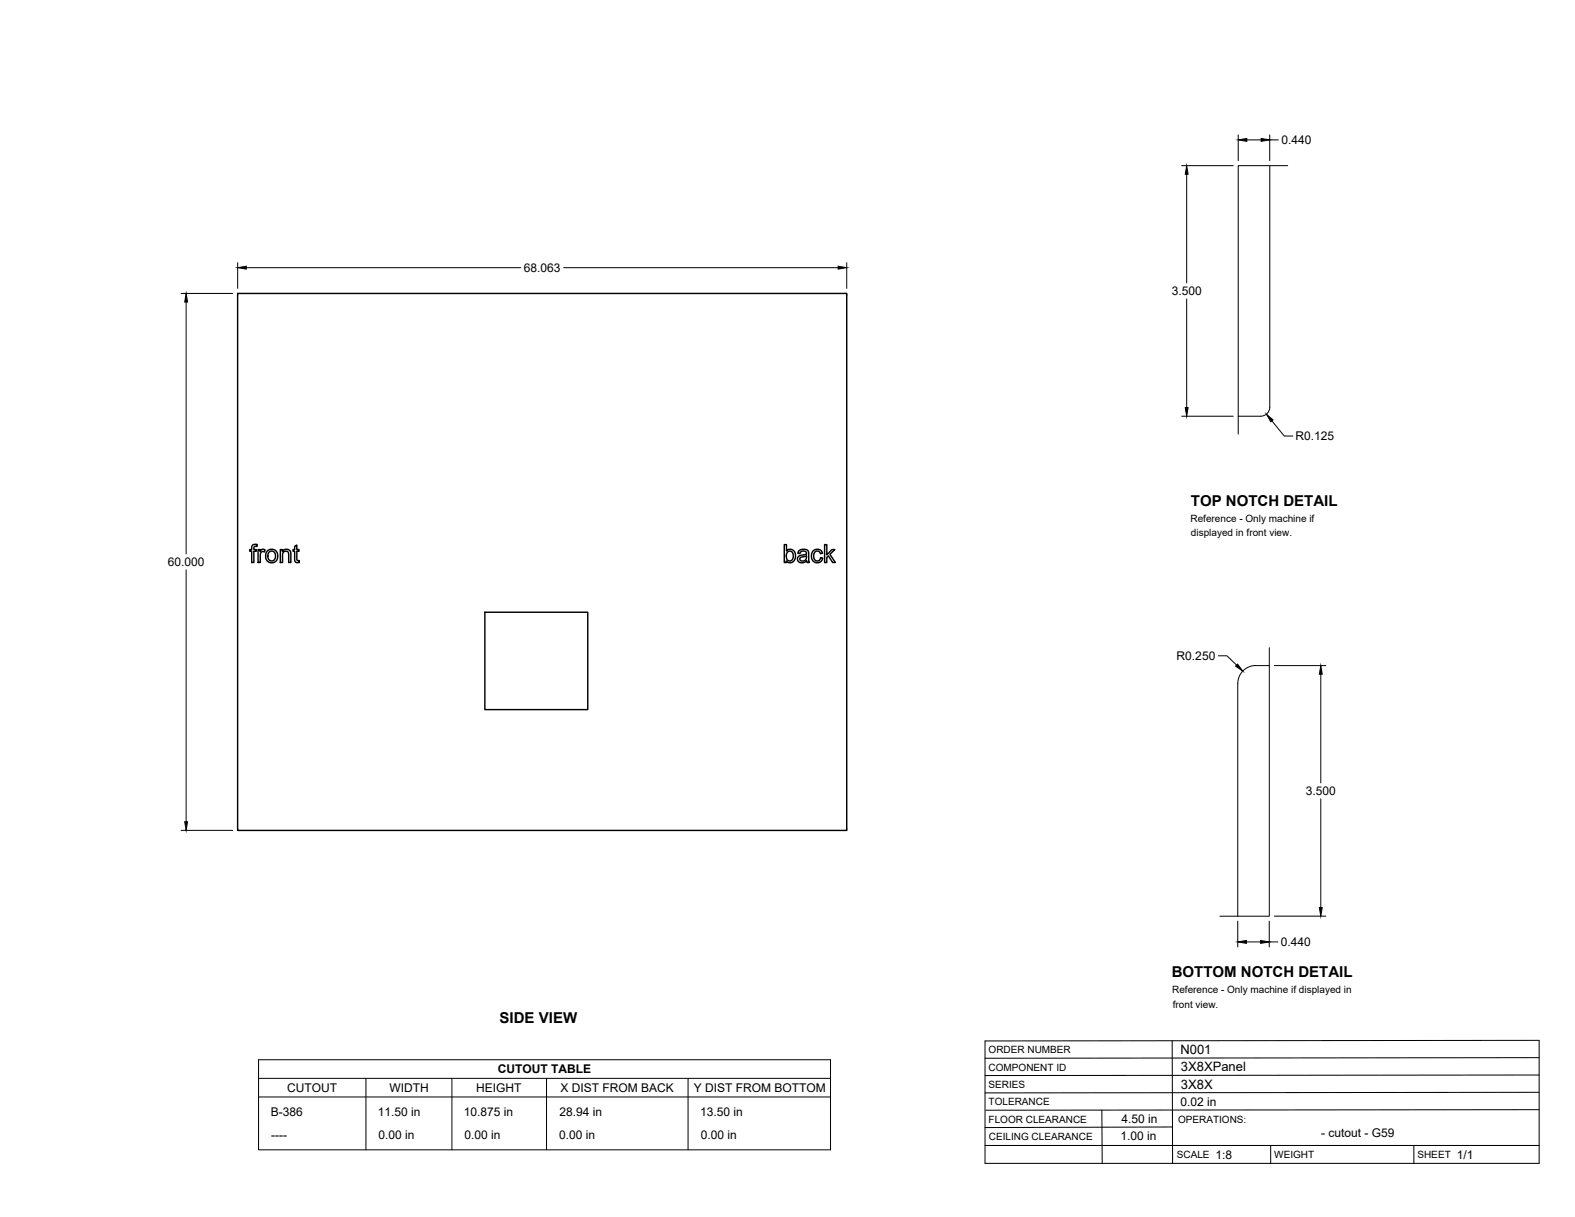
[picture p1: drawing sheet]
<svg xmlns="http://www.w3.org/2000/svg" width="559mm" height="432mm" viewBox="0 0 559 432" stroke-linecap="round" stroke-linejoin="round" font-family="sans-serif">
<!-- layer: Visible -->
<g fill="none" stroke="#000" stroke-width=".51">
<path d="M84.3 104.1h216.1v190.5h-216.1zM89.6 193.5l.8-.4 .9 .1-.1 .7a.72 .72 0 0 0-.8 0 .72 .72 0 0 0-.3 .6v.5h.9v.6h-.9v4h-.8v-4h-.7v-.6h.7zM91.6 195h.7v.7a1.12 1.12 0 0 1 1.8-.6l-.3 .8a1.01 1.01 0 0 0-1.2 .1 1.01 1.01 0 0 0-.2 1.2v2.4h-.8zM94.8 195.5a2.3 2.3 0 0 1 3.8 1.6 2.3 2.3 0 0 1-3.5 2.2 2.81 2.81 0 0 1-.3-3.8zM95.4 196l.7-.4h.6l.9 .8v1.7l-.6 .8-.9 .1-.8-.6-.3-1.3zM99.5 195h.7v.6a1.64 1.64 0 0 1 1.9-.7 1.64 1.64 0 0 1 1.1 1.8v2.9h-.8l-.1-3.6-.6-.4-1.1 .3-.4 .8v2.9h-.7zM104.5 193.8l.8-.4v1.6h.8v.6h-.8v3.1l.8 .2 .1 .7h-.6a1.04 1.04 0 0 1-1.1-1.4v-2.6h-.5v-.6h.5zM278.3 193.2h.7v2.3a1.97 1.97 0 0 1 2.5-.2 1.97 1.97 0 0 1 .7 2.4l-.2 .8a1.75 1.75 0 0 1-3 .5v.6h-.7zM279.3 196l.7-.4a1.81 1.81 0 0 1 1.5 1.4 1.81 1.81 0 0 1-.8 1.9l-1.2-.1a2.35 2.35 0 0 1-.3-2.5zM283.4 195.5l1.5-.6 1.2 .1 .5 .4 .6 4.2h-.8l-.2-.6a1.76 1.76 0 0 1-1.9 .7 1.76 1.76 0 0 1-1.3-1.6l.6-.9 1.7-.3a.68 .68 0 0 0 .8-.7 .68 .68 0 0 0-.8-.7 1.12 1.12 0 0 0-1.5 .9l-.7-.1zM283.9 197.9l1.4-.4a.44 .44 0 0 1 .6-.2 .44 .44 0 0 1 .2 .6v.1a1.19 1.19 0 0 1-1 1 1.19 1.19 0 0 1-1.3-.8zM288.4 195.6a1.97 1.97 0 0 1 1.9-.7 1.97 1.97 0 0 1 1.5 1.4l-.7 .1a1.26 1.26 0 0 0-1.6-.8 1.26 1.26 0 0 0-.8 1.7l.2 1.1 .6 .5a1.19 1.19 0 0 0 1.6-1l.8 .1-.4 .9a2.06 2.06 0 0 1-2.4 .6 2.06 2.06 0 0 1-1.2-2.2z"/>
<path d="M292.6 193.2h.7v3.7l1.9-1.9h1l-1.8 1.7 2 2.9h-1l-1.5-2.4-.6 .6v1.8h-.7zM172 217.2h36.5v34.6h-36.5z"/>
</g>
<!-- layer: Reference -->
<path d="M450.5 58.8v85.7a3.2 3.2 0 0 1-3.2 3.2h-8M456.9 58.8h-17.6v95.2M85.1 104.1h-.8v.8M299.6 104.1h.8v.8M450.3 236.2a12.8 12.8 0 0 0-7.7 .6 6.4 6.4 0 0 0-3.4 5.7l-.1 82.6M450.3 229.8v95.3h-17.5M84.3 293.8v.8h.8M300.4 293.8v.8h-.8" fill="none" stroke="#000" stroke-width=".35"/>
<!-- layer: Titleblock -->
<path d="M349.5 369.3l196.6-.2v43.7h-196.6zM415.9 369.3l.1 43.5M546.1 375.3l-196.6 .2M390.9 393.9l.2 18.9M416 399.9l-66.5 .2M546.1 393.7l-196.3 .2M546.1 387.6l-196.6 .2M546.1 381.4l-196.6 .2M349.5 406.4h196.6M450.8 406.4v6.4M501.6 406.4v6.4" fill="none" stroke="#000" stroke-width=".36"/>
<!-- layer: Custom Tables -->
<path d="M91.7 376h203v32h-203zM91.7 382.6h203M91.7 389.2h203M129.8 382.6v25.4M160.3 382.6v25.4M193.9 382.6v25.4M244.1 382.6v25.4" fill="none" stroke="#000" stroke-width=".35"/>
<!-- layer: FD_Dimensions -->
<g fill="none" stroke="#000" stroke-width=".35">
<path d="M419.2 58.8h18.3M439.3 47.9v9.1M442.4 49.6h5M450.5 47.9v9.1M450.5 49.6h3M421 61.8v38.6M84.3 93.2v9.1M87.4 95h97.4M200 95h97.4M300.4 93.2v9.1M64.3 104.1h18.2M66 107.2v89.4"/>
<path d="M421 106.1v38.5M419.2 147.7h18.3M451.3 149.3l4.4 5.4h3M66 202.2v89.4M432.3 232.7h3l3.4 3.3M452.1 236.2h18.3M468.6 239.2v38.6M64.3 294.6h18.2M468.6 283.4v38.6M439.1 326.8v9.2M442.2 334.2h5.1M450.3 326.8v9.2"/>
<path d="M450.3 334.2h3.1M452.1 325.1h18.3"/>
</g>
<g fill="#000" stroke="#000" stroke-width=".35">
<path d="M439.3 49.6l3.1-.5v1zM447.4 49.1l3.1 .5-3.1 .5zM421 58.8l.5 3h-1zM84.3 95l3.1-.5v1zM297.4 94.5l3 .5-3 .5zM66 104.1l.5 3.1h-1zM420.5 144.6h1l-.5 3.1zM449.3 147l2.4 2-.8 .6zM439.1 235.6l1.8 2.5-2.5-1.8zM468.6 236.2l.5 3h-1zM65.5 291.6h1l-.5 3zM439.1 334.2l3.1-.5v1z"/>
<path d="M447.3 333.7l3 .5-3 .5zM468.1 322h1l-.5 3.1z"/>
</g>
<g font-size="5.3">
<text x="422.6" y="179.5">TOP NOTCH DETAIL</text>
<text x="415.8" y="346.8">BOTTOM NOTCH DETAIL</text>
<text x="177.3" y="363.1">SIDE VIEW</text>
</g>
<g font-size="4.6">
<text x="418.8" y="373.8">N001</text>
<text x="419" y="380.1">3X8XPanel</text>
<text x="419" y="386.2">3X8X</text>
</g>
<g font-size="4.3">
<text x="454.6" y="51.1">0.440</text>
<text x="185.9" y="96.5">68.063</text>
<text x="415.7" y="104.7">3.500</text>
<text x="459.6" y="156.2">R0.125</text>
<text x="59.5" y="200.9">60.000</text>
<text x="417.5" y="234.2">R0.250</text>
<text x="463.3" y="282.1">3.500</text>
<text x="454.5" y="335.7">0.440</text>
<text x="176.6" y="380.8">CUTOUT TABLE</text>
<text x="101.9" y="387.4">CUTOUT</text>
<text x="138.2" y="387.4">WIDTH</text>
<text x="169" y="387.4">HEIGHT</text>
<text x="198.9" y="387.4">X DIST FROM BACK</text>
<text x="246.1" y="387.4">Y DIST FROM BOTTOM</text>
<text x="418.8" y="392.4">0.02 in</text>
<text x="96.1" y="396.1">B-386</text>
<text x="134.1" y="396.1">11.50 in</text>
<text x="164.6" y="396.1">10.875 in</text>
<text x="198.5" y="396.1">28.94 in</text>
<text x="248.4" y="396.1">13.50 in</text>
<text x="397.9" y="398.3">4.50 in</text>
<text x="96.2" y="404">----</text>
<text x="134.3" y="404">0.00 in</text>
<text x="164.8" y="404">0.00 in</text>
<text x="198.4" y="404">0.00 in</text>
<text x="248.6" y="404">0.00 in</text>
<text x="397.5" y="404.3">1.00 in</text>
<text x="468.8" y="403.3">- cutout - G59</text>
<text x="431.3" y="411.1">1:8</text>
<text x="516.9" y="411.1">1/1</text>
</g>
<g font-size="3.5">
<text x="422.4" y="185">Reference - Only machine if</text>
<text x="422.6" y="190.2">displayed in front view.</text>
<text x="415.9" y="352.4">Reference - Only machine if displayed in</text>
<text x="416.1" y="357.5">front view.</text>
<text x="350.8" y="373.6">ORDER NUMBER</text>
<text x="350.8" y="379.9">COMPONENT ID</text>
<text x="350.8" y="386.1">SERIES</text>
<text x="350.8" y="392.2">TOLERANCE</text>
<text x="350.8" y="398.4">FLOOR CLEARANCE</text>
<text x="418" y="398.4">OPERATIONS:</text>
<text x="350.8" y="404.4">CEILING CLEARANCE</text>
<text x="417.5" y="410.9">SCALE</text>
<text x="452.1" y="410.9">WEIGHT</text>
<text x="502.9" y="410.9">SHEET</text>
</g>
</svg>
